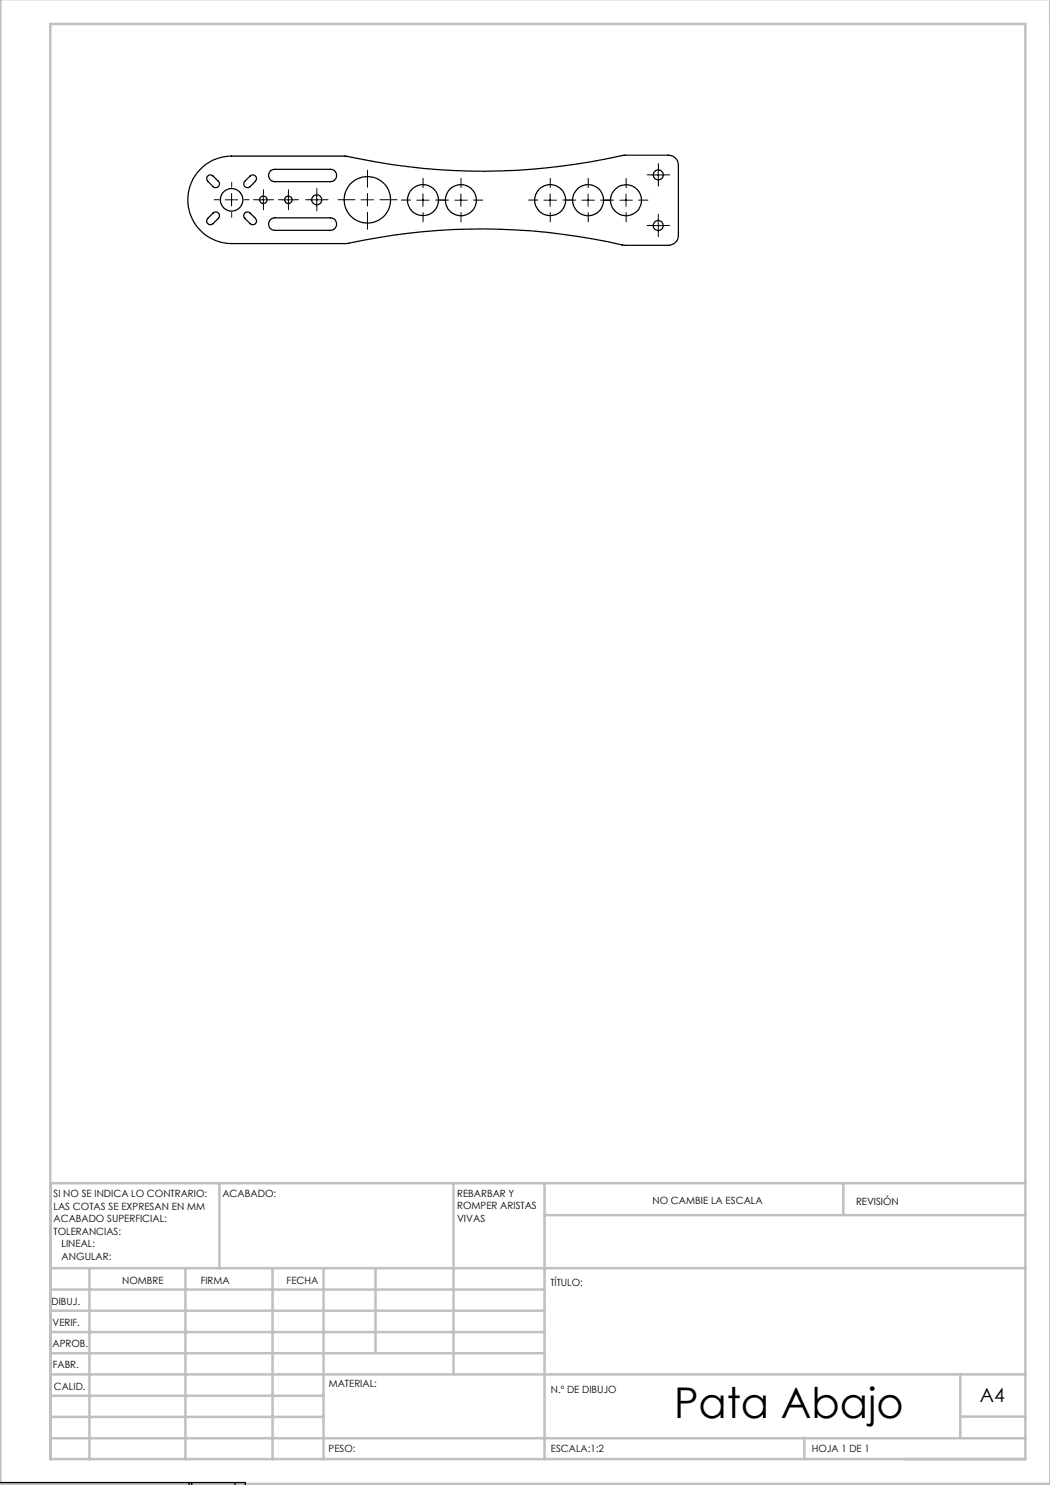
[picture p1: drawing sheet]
<svg xmlns="http://www.w3.org/2000/svg" width="210mm" height="297mm" viewBox="0 0 210 297" stroke-linecap="round" stroke-linejoin="round" font-family="sans-serif">
<g fill="none" stroke="#000" stroke-width=".2" stroke-dasharray="15.2 1.3 1.3 1.3">
<path d="M43.8 39.9h-1M46.3 37.4v-1M48.8 39.9h1M51.4 39.9h-.7M52.7 38.7v-.8M53.9 39.9h.8M56.4 39.9h-.7M57.7 38.7v-.8M58.9 39.9h.8M62.1 39.9h-1M63.4 38.7v-1M64.6 39.9h1"/>
<path d="M71 39.9h-3.4M73.5 37.4v-3.4M76 39.9h3.4M84.6 37.5v-1.8M92.2 37.5v-1.8M110.1 37.5v-1.8M117.6 37.5v-1.8M125.2 37.5v-1.8M130.4 35h-1M131.7 33.7v-1M131.7 36.2v1M132.9 35h1"/>
<path d="M46.3 42.4v1M52.7 41.2v.7M57.7 41.2v.7M63.4 41.2v1M73.5 42.4v3.4M82.1 40h-1.8M84.6 42.5v1.9M87.1 40h1.9M89.7 40h-1.8M92.2 42.5v1.9M94.7 40h1.9M107.6 40h-1.9"/>
<path d="M110.1 42.5v1.9M112.6 40h1.8M115.1 40h-1.8M117.6 42.5v1.9M120.1 40h1.9M122.7 40h-1.8M125.2 42.5v1.9M127.7 40h1.9M130.4 45.1h-1M131.7 43.8v-1M131.7 46.3v1M132.9 45.1h1"/>
</g>
<g fill="none" stroke="#000" stroke-width=".2">
<path d="M45 40h2.6M46.3 38.7v2.5M51.4 40h2.5M52.7 38.7v2.5M56.4 40h2.5M57.7 38.7v2.5M62.1 40h2.5M63.4 38.7v2.5M72.2 40h2.5M73.5 38.7v2.5M84.6 38.8v2.5M92.2 38.8v2.5"/>
<path d="M110 38.8v2.5M117.6 38.8v2.5M125.2 38.8v2.5M130.4 35h2.5M131.7 33.7v2.5M83.4 40h2.4M90.9 40h2.6M108.8 40h2.5M116.4 40h2.5M124 40h2.5M130.4 45.1h2.5M131.7 43.8v2.6"/>
</g>
<g fill="none" stroke="#c0c0c0" stroke-width=".5">
<path d="M.1 -.1v296.9h209.9v-296.9M10.1 4.8h195v287h-195zM43.9 236.6v17M90.7 236.6v38.3M108.9 236.6v55.3M168.7 236.6v6.3M205.1 236.6h-195v55.3M10.1 253.6h195M10.1 257.9h98.8M17.9 253.6v38.3M37.1 253.6v38.3M54.5 253.6v38.3"/>
<path d="M64.7 253.6v38.3M75.1 253.6v17M108.9 243h96.2M10.1 270.6h98.8M10.1 266.4h98.8M10.1 262.1h98.8M10.1 279.1h54.6M10.1 274.9h195M192.1 274.8v12.7M10.1 287.7h195M10.1 283.4h54.6M160.9 287.5v4.3"/>
<path d="M192.1 283.3h13"/>
</g>
<g fill="none" stroke="#000" stroke-width=".25">
<path d="M40 33.9a8.4 8.4 0 0 1 6.3-2.7h22.8a127.6 127.6 0 0 0 55.9-.2h8.7a1.99 1.99 0 0 1 2 2.1v14a2.05 2.05 0 0 1-2 2h-8.7a126.8 126.8 0 0 0-55.8-.4h-22.9a8.7 8.7 0 0 1-8-5.3 8.7 8.7 0 0 1 1.7-9.5zM41.6 35.2l.3-.2 .5 .1 1.3 1.2a.75 .75 0 0 1 0 1 .75 .75 0 0 1-1.1 0l-1.2-1.2-.1-.5zM50 35.2a.75 .75 0 0 1 1.1 0 .75 .75 0 0 1 0 1.1l-1.1 1a.75 .75 0 0 1-1 0 .75 .75 0 0 1 0-1zM54.1 34.1l.9-.2h11.1a1.23 1.23 0 0 1 1.2 1.2 1.23 1.23 0 0 1-1.2 1.2h-11.1a1.26 1.26 0 0 1-1.2-.8 1.26 1.26 0 0 1 .3-1.4zM42.6 42.6a.75 .75 0 0 1 1.1 0 .75 .75 0 0 1 0 1.1l-1.1 1a.75 .75 0 0 1-1 0 .75 .75 0 0 1 0-1zM49 42.6l.4-.2 .4 .1 1.3 1.2a.75 .75 0 0 1 0 1 .75 .75 0 0 1-1.1 0l-1.2-1.2v-.5zM54.1 43.9l.9-.3h11.1a1.25 1.25 0 0 1 1.2 1.2 1.25 1.25 0 0 1-1.2 1.3h-11.1a1.26 1.26 0 0 1-1.2-.8 1.26 1.26 0 0 1 .3-1.4zM-.1 296.5h37.9M37.8 296.5h.5M37.8 296.5v.6M38.3 296.5v.6M38.3 296.5h8.7"/>
<path d="M47 296.5h2v.6M47 296.5v.6"/>
<circle cx="46.3" cy="40" r="2.25"/>
<circle cx="52.7" cy="40" r=".75"/>
<circle cx="57.7" cy="40" r=".74"/>
<circle cx="63.3" cy="39.9" r="1"/>
<circle cx="73.5" cy="40" r="4.7"/>
<circle cx="131.7" cy="35" r=".99"/>
<circle cx="84.6" cy="40" r="3.1"/>
<circle cx="92.2" cy="40" r="3.1"/>
<circle cx="110" cy="40" r="3.1"/>
<circle cx="117.6" cy="40" r="3.1"/>
<circle cx="125.2" cy="40" r="3.1"/>
<circle cx="131.6" cy="45.1" r="1"/>
</g>
<text font-size="8.5" x="134.8" y="283.5">Pata Abajo</text>
<text font-size="3.9" x="196" y="280.4">A4</text>
<g font-size="2">
<text x="10.7" y="239.5">SI NO SE INDICA LO CONTRARIO:</text>
<text x="44.5" y="239.5">ACABADO:</text>
<text x="91.4" y="239.4">REBARBAR Y</text>
<text x="10.7" y="242">LAS COTAS SE EXPRESAN EN MM</text>
<text x="10.7" y="244.5">ACABADO SUPERFICIAL:</text>
<text x="91.4" y="241.9">ROMPER ARISTAS</text>
<text x="91.4" y="244.4">VIVAS</text>
<text x="130.5" y="240.8">NO CAMBIE LA ESCALA</text>
<text x="171.2" y="241">REVISIÓN</text>
<text x="10.7" y="247">TOLERANCIAS:</text>
<text x="12.3" y="249.5">LINEAL:</text>
<text x="12.3" y="252">ANGULAR:</text>
<text x="24.4" y="256.9">NOMBRE</text>
<text x="40.1" y="256.8">FIRMA</text>
<text x="57.3" y="256.8">FECHA</text>
<text x="110.1" y="257.1">TÍTULO:</text>
<text x="10.3" y="260.9">DIBUJ.</text>
<text x="10.5" y="269.3">APROB.</text>
<text x="10.5" y="265.2">VERIF.</text>
<text x="10.6" y="273.6">FABR.</text>
<text x="10.8" y="278">CALID.</text>
<text x="65.8" y="277.4">MATERIAL:</text>
<text x="110.2" y="278.5">N.º DE DIBUJO</text>
<text x="65.7" y="290.4">PESO:</text>
<text x="110.2" y="290.5">ESCALA:1:2</text>
<text x="162.4" y="290.4">HOJA 1 DE 1</text>
</g>
</svg>
